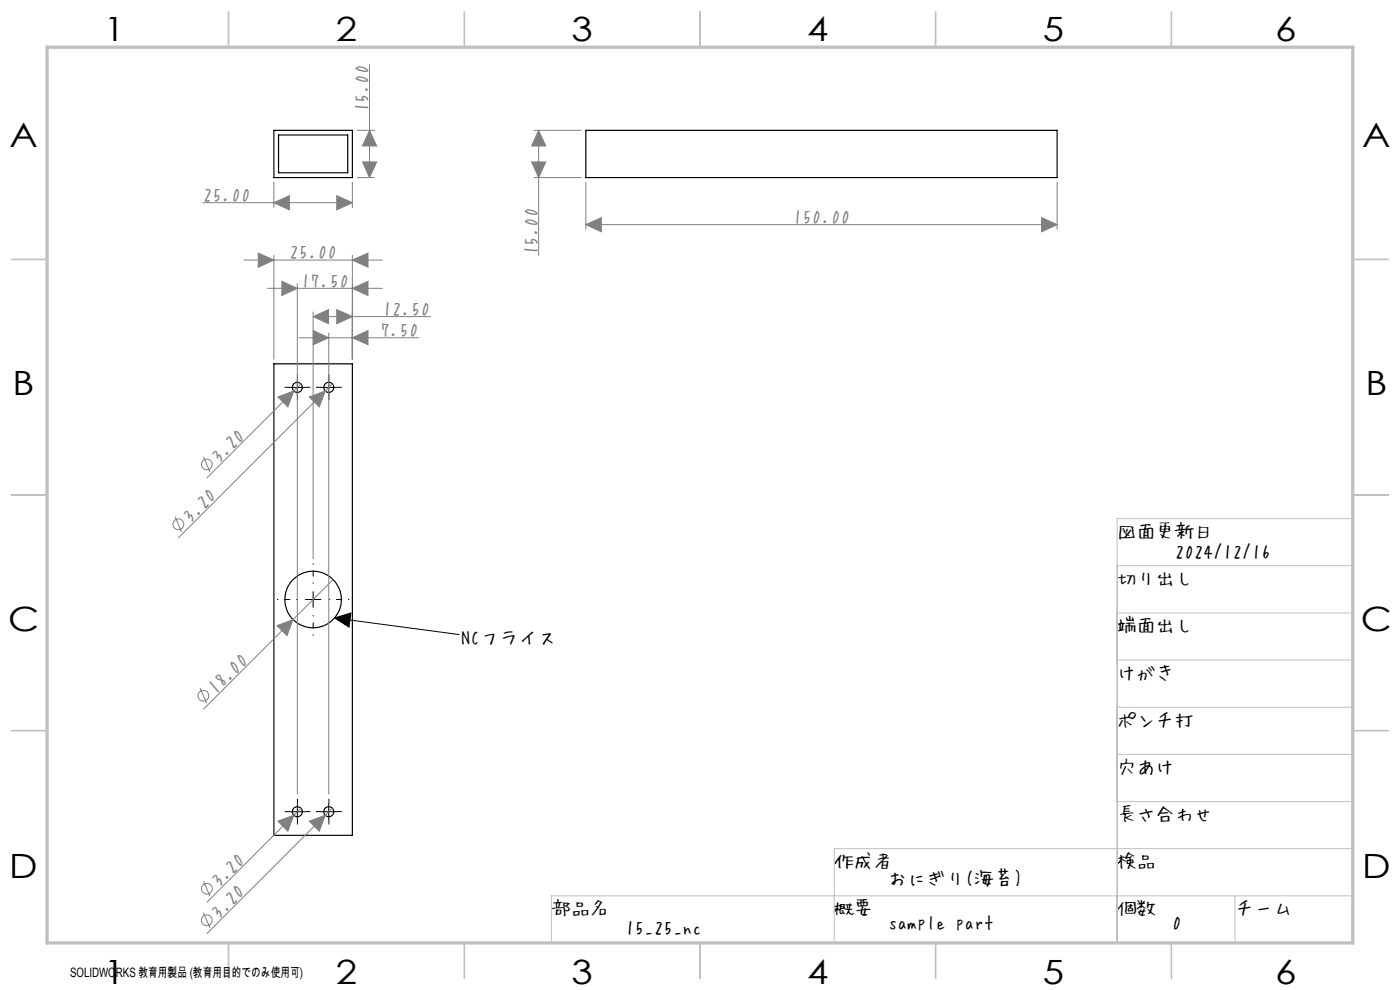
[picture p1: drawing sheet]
<svg xmlns="http://www.w3.org/2000/svg" width="297mm" height="210mm" viewBox="0 0 297 210" stroke-linecap="round" stroke-linejoin="round" font-family="sans-serif">
<g fill="none" stroke="#000" stroke-width=".25">
<path d="M58.1 27.6h16.7v10.1h-16.7zM59.1 28.6h14.7v8h-14.7zM124.3 27.6h100v10.1h-100zM58.1 77.2h16.7v100h-16.7z"/>
<circle cx="63.1" cy="82.2" r="1.07"/>
<circle cx="69.8" cy="82.2" r="1.07"/>
<circle cx="66.4" cy="127.2" r="6"/>
<circle cx="63.1" cy="172.2" r="1.06"/>
<circle cx="69.7" cy="172.2" r="1.06"/>
</g>
<g fill="none" stroke="#808080" stroke-width=".21">
<path d="M78.4 13.7v24M58.1 38.7v5.3M74.8 38.7v5.3M75.7 37.7h3.7M75.7 27.6h3.7M76.9 34.4h3l-1.5 3.3zM78.4 27.6l1.5 3.4h-3zM112.8 34.4h3l-1.5 3.3zM113.3 37.7h10M113.3 27.6h10M114.3 27.6l1.5 3.4h-3zM114.3 27.6v26.6"/>
<path d="M124.3 38.7v9.9M224.3 38.7v9.9M43 43h31.8M51.8 55.2h29.3M54.8 53.7l3.3 1.5-3.3 1.5zM58.1 43l3.3-1.5v3zM58.1 54.2v22M59.8 59.7l3.3 1.5-3.3 1.5zM71.4 41.5l3.4 1.5-3.4 1.5zM74.8 55.2l3.3-1.5v3zM74.8 54.2v22M124.3 47.7l3.3-1.5v3z"/>
<path d="M124.3 47.7h100M221 46.2l3.3 1.5-3.3 1.5zM56.7 61.2h24.4M63.1 60.2v108.2M63.4 71.6h25.4M66.4 67.2l3.3-1.5v3zM66.4 66.2v52.3M66.4 67.2h24.9M66.5 70.1l3.2 1.5-3.2 1.5zM69.7 70.7v97.7M71.4 65.7l3.4 1.5-3.4 1.5zM74.8 71.6l3.3-1.5v3z"/>
<path d="M74.8 61.2l3.3-1.5v3zM43.2 96.9l1.4 3.2M58.9 84.2l3.4-1.3-1.2 3.4zM63.9 81.4l-20 19.9M65.6 84.2l3.4-1.3-1.3 3.4zM70.5 81.4l-32.6 32.6M37.1 109.6l1.4 3.2M58.8 132.7l3.4-1.3-1.3 3.4zM70.7 122.9l-27.5 27.5M42.4 146l1.5 3.2M58.9 174.2l3.4-1.3-1.2 3.4zM62.3 172.9l-18.4 18.5"/>
<path d="M63.9 171.4l-1.6 1.5M65.6 174.2l3.4-1.3-1.3 3.4zM70.5 171.4l-26.6 26.6M43.1 193.6l1.5 3.2M43.2 186.9l1.4 3.2"/>
<circle cx="43.9" cy="98.5" r="1.14"/>
<circle cx="37.8" cy="111.2" r="1.14"/>
<circle cx="43.2" cy="147.6" r="1.13"/>
<circle cx="43.9" cy="195.2" r="1.14"/>
<circle cx="43.9" cy="188.5" r="1.15"/>
</g>
<g fill="none" stroke="#000" stroke-width=".21">
<path d="M61.4 82.2h3.4M63.1 80.5v3.3M68.1 82.2h3.3M69.7 80.5v3.3M64.8 127.2h3.3M66.4 125.5v3.3M71 131.1l3.4-1.1-.4 3zM71 131.1l26.2 3.5M97.2 134.6h.1M61.4 172.2h3.4M63.1 170.5v3.3M68.1 172.2h3.3"/>
<path d="M69.7 170.5v3.3"/>
</g>
<g fill="none" stroke="#000" stroke-width=".21" stroke-dasharray="30.5 1.3 1.3 1.3" stroke-linecap="butt">
<path d="M61.4 82.2h-1M63.1 80.5v-1.1M63.1 83.8v1.1M64.8 82.2h1M68.1 82.2h-1.1M69.8 80.5v-1.1M69.8 83.8v1.1M71.4 82.2h1.1M61.4 172.2h-1M63.1 170.5v-1.1M63.1 173.8v1.1M64.8 172.2h1"/>
<path d="M68.1 172.2h-1.1M69.8 170.5v-1.1M69.8 173.8v1.1M71.4 172.2h1.1"/>
</g>
<path d="M63.1 127.2h-4.3M66.4 123.8v-4.3M66.4 130.5v4.3M69.8 127.2h4.3" fill="none" stroke="#000" stroke-width=".21" stroke-dasharray="30.5 1.3 1.3 1.3" stroke-dashoffset="30.2" stroke-linecap="butt"/>
<path d="M287 110h-50v90M237 120h50v80M237 130h50M237 150h50M237 140h50M237 170h50M237 160h50M262 190v10M287 180h-110v20M287 190h-170v10" fill="none" stroke="#c0c0c0" stroke-width=".21"/>
<g fill="none" stroke="#c0c0c0" stroke-width=".35">
<path d="M48.5 2.5v7.5M98.5 2.5v7.5M148.5 2.5v7.5M198.5 2.5v7.5M248.5 2.5v7.5M2.5 55h7.5M287 55h7.5M2.5 105h7.5M287 105h7.5M2.5 155h7.5M287 155h7.5M48.5 200v7.5"/>
<path d="M98.5 200v7.5M148.5 200v7.5M198.5 200v7.5M248.5 200v7.5"/>
</g>
<path d="M10 10h277v190h-277z" fill="none" stroke="#c0c0c0" stroke-width=".7"/>
<path d="M71 131.1l3.4-1.1-.4 3z" fill="#000"/>
<g fill="#808080">
<path d="M65.6 174.2l3.4-1.3-1.3 3.4z"/>
<path d="M58.9 84.2l3.4-1.3-1.2 3.4z"/>
<path d="M58.8 132.7l3.4-1.3-1.3 3.4z"/>
<path d="M58.1 43l3.3-1.5v3zM71.4 41.5l3.4 1.5-3.4 1.5zM66.5 70.1l3.2 1.5-3.2 1.5zM74.8 71.6l3.3-1.5v3zM66.4 67.2l3.3-1.5v3zM71.4 65.7l3.4 1.5-3.4 1.5zM59.8 59.7l3.3 1.5-3.3 1.5zM74.8 61.2l3.3-1.5v3zM54.8 53.7l3.3 1.5-3.3 1.5zM74.8 55.2l3.3-1.5v3zM124.3 47.7l3.3-1.5v3zM221 46.2l3.3 1.5-3.3 1.5z"/>
<path d="M65.6 84.2l2.1 2.1 1.3-3.4zM58.9 174.2l2.2 2.1 1.2-3.4z"/>
<path d="M76.9 34.4h3l-1.5 3.3zM78.4 27.6l1.5 3.4h-3zM112.8 34.4h3l-1.5 3.3zM114.3 27.6l1.5 3.4h-3z"/>
</g>
<g font-size="7.1">
<text x="22" y="8.7">1</text>
<text x="71.2" y="8.7">2</text>
<text x="121.2" y="8.7">3</text>
<text x="171.2" y="8.7">4</text>
<text x="221.2" y="8.7">5</text>
<text x="270.5" y="8.7">6</text>
<text x="2" y="31.2">A</text>
<text x="289" y="31.2">A</text>
<text x="2.7" y="83.7">B</text>
<text x="289.7" y="83.7">B</text>
<text x="1.7" y="133.7">C</text>
<text x="288.7" y="133.7">C</text>
<text x="2" y="186.2">D</text>
<text x="289" y="186.2">D</text>
<text x="22" y="208.7">1</text>
<text x="71.2" y="208.7">2</text>
<text x="121.2" y="208.7">3</text>
<text x="171.2" y="208.7">4</text>
<text x="221.2" y="208.7">5</text>
<text x="270.5" y="208.7">6</text>
</g>
<g font-size="4.1" fill="#808080">
<text x="77.8" y="23.9" transform="rotate(-90 77.8 23.9)">15.00</text>
<text x="43" y="42.4">25.00</text>
<text x="168.2" y="47.1">150.00</text>
<text x="61.3" y="54.6">25.00</text>
<text x="113.7" y="54.2" transform="rotate(-90 113.7 54.2)">15.00</text>
<text x="63.8" y="60.6">17.50</text>
<text x="80.7" y="71">7.50</text>
<text x="81.1" y="66.6">12.50</text>
<text x="46.3" y="98.2" transform="rotate(-45 46.3 98.2)">3.20</text>
<text x="40.2" y="110.9" transform="rotate(-45 40.2 110.9)">3.20</text>
<text x="45.5" y="147.3" transform="rotate(-45 45.5 147.3)">18.00</text>
<text x="46.3" y="188.2" transform="rotate(-45 46.3 188.2)">3.20</text>
<text x="46.2" y="194.9" transform="rotate(-45 46.2 194.9)">3.20</text>
</g>
<g font-size="4.1">
<text x="237" y="113.9">図面更新日</text>
<text x="249.2" y="118.2">2024/12/16</text>
<text x="237" y="123.9">切り出し</text>
<text x="97.8" y="136.5">NCフライス</text>
<text x="237" y="133.9">端面出し</text>
<text x="237" y="143.9">けがき</text>
<text x="237" y="153.9">ポンチ打</text>
<text x="237" y="163.9">穴あけ</text>
<text x="237" y="173.9">長さ合わせ</text>
<text x="177" y="183.9">作成者</text>
<text x="237" y="183.9">検品</text>
<text x="188.4" y="187.5">おにぎり(海苔)</text>
<text x="117" y="193.9">部品名</text>
<text x="132.6" y="197.8">15_25_nc</text>
<text x="177" y="193.9">概要</text>
<text x="188.4" y="196.9">sample part</text>
<text x="237" y="193.9">個数</text>
<text x="248.6" y="196.9">0</text>
<text x="262" y="193.9">チーム</text>
</g>
<text font-size="2.7" x="14.9" y="207.1">SOLIDWORKS 教育用製品 (教育用目的でのみ使用可)</text>
</svg>
